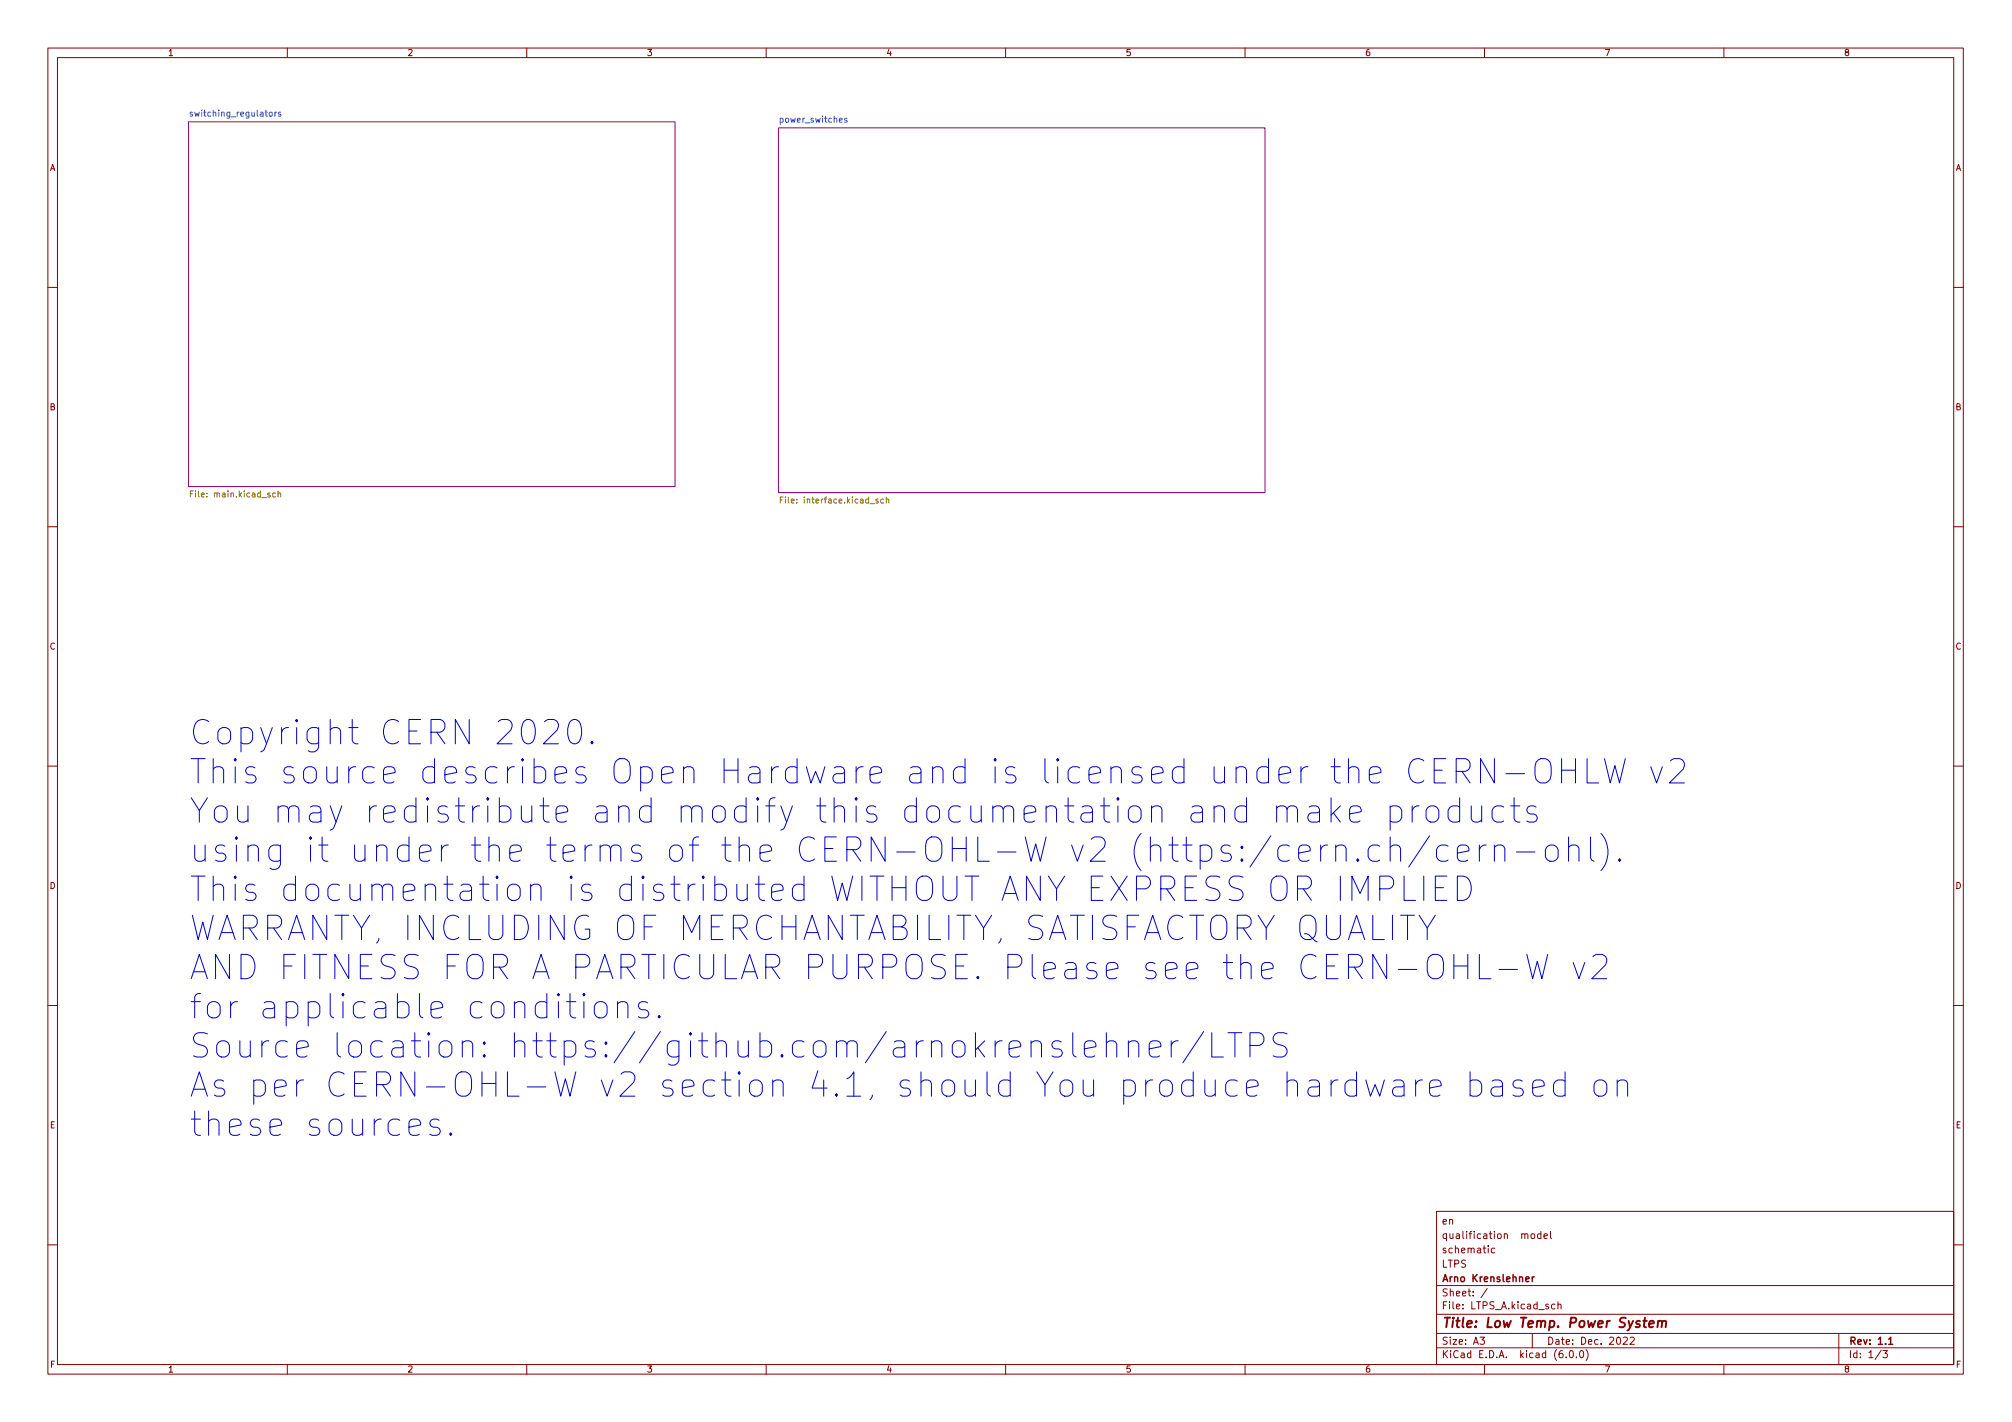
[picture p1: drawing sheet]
<svg xmlns="http://www.w3.org/2000/svg" width="420mm" height="297mm" viewBox="0 0 420 297" stroke-linecap="round" stroke-linejoin="round" font-family="sans-serif">
<g fill="none" stroke="#840000" stroke-width=".21">
<path d="M10 10h400v277h-400zM12 12h396v273h-396zM60 10v2M110 10v2M160 10v2M210 10v2M260 10v2M310 10v2M360 10v2M10 60h2M408 60h2M10 110h2"/>
<path d="M408 110h2M10 160h2M408 160h2M10 210h2M408 210h2M300 253h108v32h-108zM319.8 257.9l.2-.2 .4 .2 .1 .5-.2 .2-.3 .1-.2-.1zM321.8 257.8l-.4-.1-.3 .3 .1 .6h.6M321.8 257.2v1.5M322.4 258.2l.7-.1v-.3l-.5-.1-.2 .2 .1 .7h.6M323.8 257.2v1.3l.2 .2M10 260h2"/>
<path d="M300 278.5h108M300 274.5h108M300 268.5h108M309.1 279.3h.9l-.5 .6 .4 .1v.7l-.2 .1-.6-.1M310.6 269.1l-1.3 2M312.1 260.8l-.4-.1-.3 .3 .2 .6h.5M320 278.5v3M324.7 272.5l-.4-.1-.3 .3 .1 .6h.6M325.4 272.6l.2-.2 .3 .1 .1 .9M325.4 271.9v1.5M339 279.5l.6-.2 .3 .4-1 1.1h1M340.4 279.5l.6-.2 .3 .4-1 1.1h1"/>
<path d="M384 278.5v6.5M408 260h2M60 285v2M110 285v2M160 285v2M210 285v2M260 285v2M300 281.5h108M310 285v2M327.1 283.5v.1M327.9 282.2l.2-.1a.8 .8 0 0 1 .5 .8 .8 .8 0 0 1-.5 .7 1 1 0 0 1-.2-1.4zM329.2 283.5v.1"/>
<path d="M330.1 282.2l.1-.1a.8 .8 0 0 1 .5 .8 .8 .8 0 0 1-.5 .7 1 1 0 0 1-.1-1.4zM331.2 281.9a1.72 1.72 0 0 1 0 2.3M360 285v2M392.9 282l-1.3 2M393.2 282.1h.9l-.5 .6 .5 .1v.7l-.3 .1-.6-.1"/>
</g>
<path d="M320 266.7v1M320.4 266.7l-.4 .3M394.4 279.7l.4-.4v1.5M394.4 280.8h.9" fill="none" stroke="#840000" stroke-width=".3"/>
<path d="M343.1 275.9h.8M344.4 276.6l1-.2-.1-.4-.5-.1-.4 .3v.9h.8M346.3 276.1l.3-.2 .4 .1v1.2M346.3 275.9l-.2 1.3M347.1 276.2a.5 .5 0 0 1 .8-.2l-.1 1.2" fill="none" stroke="#840000" stroke-width=".4"/>
<g fill="#fff" stroke="#fff" stroke-width=".21">
<path d="M39.4 25.4h101.6v76.2h-101.6z"/>
<path d="M162.6 26.7h101.6v76.2h-101.6z"/>
</g>
<path d="M39.4 25.4h101.6v76.2h-101.6zM162.6 26.7h101.6v76.2h-101.6z" fill="none" stroke="#840084" stroke-width=".21"/>
<g fill="none" stroke="#008484" stroke-width=".21">
<path d="M40.2 23.5l-.3-.1-.2 .2 .1 .2 .4 .1v.3h-.5M40.7 23.4l.2 .9 .2-.6 .3 .6 .2-.9M42.1 23.4v.9M42.2 22.9l-.2 .2M42.5 23.4h.5M42.7 23v1.1l.3 .2M44 23.5l-.4-.1-.2 .3 .1 .5h.5M44.5 23.6l.5-.1 .1 .8M44.5 23v1.3M45.7 23v.1M45.7 23.4v.9M46.3 23.6l.5-.1v.8"/>
<path d="M46.3 23.4v.9M48 23.4v1.1l-.3 .2-.3-.1M48 23.5l-.4-.1-.2 .3 .1 .5h.5M48.3 24.4h.9M49.5 23.4v.9M49.9 23.4l-.4 .3M50.3 23.9l.6-.2-.1-.2-.3-.1-.2 .2v.6h.5M52 23.4v1.1l-.3 .2-.3-.1M52 23.5l-.4-.1-.2 .3 .1 .5h.5M52.6 23.4v.8h.5M53.1 23.4v.9M53.7 23v1.1l.2 .2"/>
<path d="M54.4 23.5h.5v.8M54.9 23.7l-.6 .3 .2 .3 .4-.1M55.4 23.4h.4M55.5 23v1.1l.3 .2M56.3 23.5l.3-.1 .3 .3v.3l-.3 .3-.4-.3zM57.4 23.4v.9M57.8 23.4l-.4 .3M58.6 23.5l-.3-.1-.2 .2 .1 .2 .4 .1v.3h-.5M176.9 24.8l-.4-.1-.1 .2v.2l.5 .1v.3h-.5"/>
</g>
<path d="M39.8 103.2h.4M40.4 102.5h-.6v1.3M57.5 103h-.3l-.3 .2 .1 .6h.5M58.1 103.1l.5-.1v.8M58.1 102.5v1.3M162.9 104.4h.5M163.5 103.8h-.6v1.3M184.5 104.3l-.3-.1-.3 .3 .1 .5h.5M185.1 104.4l.5-.1v.8M185.1 103.8v1.3" fill="none" stroke="#848400" stroke-width=".21"/>
<g fill="none" stroke="#0000c2" stroke-width=".21">
<path d="M113.7 150.8l.7-.5h1.2a1.38 1.38 0 0 1 .8 2.2l-2.9 2.9h3.1M119 150.8a1.21 1.21 0 0 1 1.3-.5 1.21 1.21 0 0 1 .9 1 4 4 0 0 1-.5 3.8 1.21 1.21 0 0 1-1.9-.7 4.3 4.3 0 0 1 .2-3.6zM123.6 154.9l.3 .2-.3 .3-.2-.3 .2-.2v.5M301.9 158.5h-2.4v5h2.4M312.1 158.5v5l-2.9-5v5M321.3 158.7a1.69 1.69 0 0 1 1.7-.1 1.69 1.69 0 0 1 .9 1.6v1.7a1.69 1.69 0 0 1-1.7 1.7 1.69 1.69 0 0 1-1.7-1.7v-1.7l.3-1zM326.1 158.5v5M329 158.5v5M331.4 158.5v5h2.4M335.1 158.5l1.2 5 .9-3.6 1 3.6 1.2-5M348.8 159l.8-.5h1.2a1.38 1.38 0 0 1 .7 2.1l-2.9 2.9h3.1M266.6 168.8a1.26 1.26 0 0 1 2.2 .3v2.6"/>
<path d="M266.6 168.3v3.4M268.8 169.1l.2-.5 .5-.3h.7l.5 .3 .2 .5v2.6M271.2 178.2l2.4-.5v-.5l-.2-.4-.5-.3h-1l-.5 .3-.2 .4v2l.2 .5 .5 .2h1l.5-.2M273.4 168.6l.5-.3h.9l.5 .3 .2 .5v2.6M275.5 169.6l-.4 .2h-1.2a1 1 0 0 0-.8 1 1 1 0 0 0 .8 .9h1.2l.4-.2M275.8 176.5v3.4M277.2 176.5a1.29 1.29 0 0 0-1.4 1M278 166.6v5.1M278.4 169.8l1.5 1.9M278.9 177a1.26 1.26 0 0 1 2.2 .2v2.7M278.9 176.5v3.4M279.9 168.3l-1.9 2"/>
<path d="M281.8 170l2.5-.4v-.5l-.3-.5-.5-.3h-.9l-.5 .3-.3 .5v1.9l.3 .5 .5 .2h.9l.5-.2M283.5 179.4l.3 .3-.3 .2-.2-.2 .2-.3v.5M288.1 176.8l-.5-.3h-.9l-.5 .3-.5 .7v1.4l.5 .8 .5 .2h.9l.5-.2M290.3 168.6l.5-.3h1l.4 .3 .5 .7v1.5l-.5 .7-.4 .2h-1l-.5-.2M290.3 177a1.26 1.26 0 0 1 2.2 .2v2.7M290.3 168.3v5.1M290.3 174.8v5.1M294.9 168.3v3.4M296.3 168.3a1.3 1.3 0 0 0-1.4 1M298 168.8a1.38 1.38 0 0 1 1.4-.5 1.38 1.38 0 0 1 1.1 1v1.5a1.38 1.38 0 0 1-1.4 1 1.38 1.38 0 0 1-1.3-1v-1.5zM298.5 174.6l-4.3 6.5M299.5 160.9h1.7"/>
<path d="M302.4 176.8l-.5-.3h-1l-.4 .3-.5 .7v1.4l.5 .8 .4 .2h1l.5-.2M304.1 161.1h1.9a1.38 1.38 0 0 0 1-1.3 1.38 1.38 0 0 0-1-1.3h-1.9v5M304.3 178.2l2.5-.5v-.5l-.3-.4-.5-.3h-.9l-.5 .3-.3 .4v2l.3 .5 .5 .2h.9l.5-.2M304.8 168.6l-.5-.3h-.9l-.5 .3-.5 .7v1.5l.5 .7 .5 .2h.9l.5-.2M304.8 166.6v5.1M305.3 161.1l1.7 2.4M307.2 168.3v2.7l.3 .5a1.38 1.38 0 0 0 1.9-.3M308.9 176.5v3.4M309.4 168.3v3.4M310.4 176.5a1.3 1.3 0 0 0-1.5 1M312.1 177a1.26 1.26 0 0 1 2.1 .2v2.7M312.1 176.5v3.4"/>
<path d="M314 168.6l-.5-.3h-.9l-.5 .3-.5 .7v1.5l.5 .7 .5 .2h.9l.5-.2M314.5 161.6h3.9M315.5 168.3h1.9M316.2 166.6v4.4l.2 .5 .5 .2h.5M316.7 178h3.8M320.8 168.6l-.5-.3h-.7l-.5 .3-.3 .5 .3 .7 1.7 .5 .2 .5-.2 .7-.5 .2h-1l-.5-.2M323.2 176.8a1.38 1.38 0 0 1 2.2 .7v1.4a1.38 1.38 0 0 1-1.4 1.1 1.38 1.38 0 0 1-1.3-1.1v-1.4zM326.1 160.9h2.9M327.6 177a1.26 1.26 0 0 1 2.1 .2v2.7M327.6 174.8v5.1M332.2 174.8v4.4l.2 .5 .5 .2M334.3 174.1a5.8 5.8 0 0 1 0 7.7"/>
<path d="M338.2 179.4l.2 .3-.2 .2-.2-.2 .2-.3v.5M344.7 160.2l1.2 3.3 1.2-3.3M279.9 183v5.1M282.3 188.1v-5.1l1.7 3.6 1.7-3.6v5.1M288.1 185.7h2a1.38 1.38 0 0 0 1-1.4 1.38 1.38 0 0 0-1-1.3h-2v5.1M293.2 183v5.1h2.4M296.3 191.2l1.7 2.6 1.7-2.6M297.3 183v5.1M298 193.8v2.5M299.7 185.4h1.7M302.2 183h-2.5v5.1h2.5M303.6 199.4v5"/>
<path d="M304.3 183h1.2a2.32 2.32 0 0 1 1.7 2.9 2.22 2.22 0 0 1-2.9 2.2zM306.5 199.4v5M308.9 199.4v5h2.4M318.8 199.4l1.3 5 .9-3.6 1 3.6 1.2-5M332.6 199.8l.8-.4h1.2a1.38 1.38 0 0 1 .7 2.1l-2.9 2.9h3.1M118.3 209.2h1.9M119 207.5v4.4l.3 .5 .5 .2h.4M121.9 207.5l-.2 .3 .2 .2 .3-.2-.3-.3v.5M121.9 209.2v3.4M124.4 209.7a1.38 1.38 0 0 1 1.3-.5 1.38 1.38 0 0 1 1.1 1v1.5a1.38 1.38 0 0 1-1.4 1 1.38 1.38 0 0 1-1.3-1v-1.5zM129 209.7a1.26 1.26 0 0 1 2.1 .3v2.6M129 209.2v3.4"/>
<path d="M135.2 209.5l-.4-.3h-.8l-.5 .3-.2 .5 .2 .7 1.7 .5 .3 .5-.3 .7-.4 .2h-1l-.5-.2M137.7 212.1l.2 .3-.2 .2-.3-.2 .3-.3v.5M224 215.7v4.4l.3 .5 .4 .2M226.4 219.1l2.5-.5v-.5l-.3-.4-.5-.3h-.9l-.5 .3-.3 .4v2l.3 .5 .5 .2h.9l.5-.2M231 217.9a1.26 1.26 0 0 1 2.2 .2v2.7M231 215.7v5.1M235.6 217.9a1.26 1.26 0 0 1 2.2 .2v2.7M235.6 217.4v3.4M240 219.1l2.4-.5v-.5l-.2-.4-.5-.3h-1l-.5 .3-.2 .4v2l.2 .5 .5 .2h1l.5-.2M244.6 217.4v3.4M246 217.4a1.3 1.3 0 0 0-1.4 1M251.4 215.5l-4.4 6.5"/>
<path d="M253 215.7v5.1h2.5M256.4 215.7h2.9M257.9 215.7v5.1M261 218.4h2a1.38 1.38 0 0 0 1-1.3 1.38 1.38 0 0 0-1-1.4h-2v5.1M268.8 216l-.8-.3h-1.2a1.23 1.23 0 0 0-1 1.2 1.23 1.23 0 0 0 1 1.2 1.86 1.86 0 0 1 2 1.2 1.3 1.3 0 0 1-1 1.5h-1.2l-.7-.2M303.6 201.8h2.9M313 202.5h3.9M328.5 201.1l1.2 3.3 1.2-3.3M85.4 235.5l2.4-.5v-.5l-.2-.5-.5-.2h-1l-.4 .2-.3 .5v1.9l.3 .5 .4 .3h1l.5-.3M91.7 234l-.5-.2h-.7l-.5 .2-.2 .5 .2 .7 1.7 .5 .2 .5-.2 .7-.5 .3h-1l-.4-.3M94.1 236.7l.3 .2-.3 .3-.2-.3 .2-.2v.5M285.2 225.6l1 3.4 1-2.4 .9 2.4 1-3.4"/>
<path d="M291 225.8l.5-.2h1l.5 .2 .2 .5v2.7M293.2 226.8l-.5 .2h-1.2a1 1 0 0 0-.7 1 1 1 0 0 0 .7 1h1.2l.5-.3M295.6 225.6v3.4M297.1 225.6a1.3 1.3 0 0 0-1.5 1M298.5 227.3l2.4-.5v-.5l-.2-.5-.5-.2h-.9l-.5 .2-.3 .5v2l.3 .4 .5 .3h.9l.5-.3M307 225.8l.5-.2h.9l.5 .2 .5 .8v1.4l-.5 .7-.5 .3h-.9l-.5-.3M307 223.9v5.1M311.6 225.8l.5-.2h.9l.5 .2 .3 .5v2.7M313.8 226.8l-.5 .2h-1.2a1 1 0 0 0-.8 1 1 1 0 0 0 .8 1h1.2l.5-.3M317.9 225.8l-.5-.2h-.7l-.5 .2-.3 .5 .3 .7 1.7 .5 .2 .5-.2 .7-.5 .3h-1l-.5-.3M320.1 227.3l2.4-.5v-.5l-.3-.5-.5-.2h-.9l-.5 .2-.2 .5v2l.2 .4 .5 .3h.9l.5-.3M326.8 225.8l-.5-.2h-.9l-.5 .2-.5 .8v1.4l.5 .7 .5 .3h.9l.5-.3"/>
<path d="M326.8 223.9v5.1M333.4 225.8a1.38 1.38 0 0 1 2.1 .8v1.4a1.38 1.38 0 0 1-1.3 1 1.38 1.38 0 0 1-1.3-1v-1.4zM337.7 226.1a1.26 1.26 0 0 1 2.2 .2v2.7M337.7 225.6v3.4"/>
</g>
<g font-size="7.1" fill="#0000c2">
<text x="39.4" y="155.6">Copyright CERN 2020.</text>
<text x="39.4" y="163.8">This source describes Open Hardware and is licensed under the CERN-OHLW v2</text>
<text x="39.4" y="172">You may redistribute and modify this documentation and make products</text>
<text x="39.4" y="180.1">using it under the terms of the CERN-OHL-W v2 (https:/cern.ch/cern-ohl).</text>
<text x="39.4" y="188.3">This documentation is distributed WITHOUT ANY EXPRESS OR IMPLIED</text>
<text x="39.4" y="196.5">WARRANTY, INCLUDING OF MERCHANTABILITY, SATISFACTORY QUALITY</text>
<text x="39.4" y="204.7">AND FITNESS FOR A PARTICULAR PURPOSE. Please see the CERN-OHL-W v2</text>
<text x="39.4" y="212.9">for applicable conditions.</text>
<text x="39.4" y="221">Source location: https://github.com/arnokrenslehner/LTPS</text>
<text x="39.4" y="229.2">As per CERN-OHL-W v2 section 4.1, should You produce hardware based on</text>
<text x="39.4" y="237.4">these sources.</text>
</g>
<text font-size="2.8" fill="#840000" x="301" y="277.3">Title: Low Temp. Power System</text>
<g font-size="2.1" fill="#840000">
<text x="301" y="255.8">en</text>
<text x="301" y="261.8">schematic</text>
<text x="301" y="258.8">qualification model</text>
<text x="301" y="267.8">Arno Krenslehner</text>
<text x="301" y="264.8">LTPS</text>
<text x="301" y="273.5">File: LTPS_A.kicad_sch</text>
<text x="301" y="270.8">Sheet: /</text>
<text x="301" y="280.9">Size: A3</text>
<text x="323" y="280.9">Date: Dec. 2022</text>
<text x="386" y="280.9">Rev: 1.1</text>
<text x="301" y="283.7">KiCad E.D.A. kicad (6.0.0)</text>
<text x="386" y="283.7">Id: 1/3</text>
</g>
<g font-size="1.8" fill="#840000">
<text x="35" y="11.7">1</text>
<text x="85" y="11.7">2</text>
<text x="135" y="11.7">3</text>
<text x="185" y="11.7">4</text>
<text x="235" y="11.7">5</text>
<text x="285" y="11.7">6</text>
<text x="335" y="11.7">7</text>
<text x="385" y="11.7">8</text>
<text x="10.3" y="35.7">A</text>
<text x="408.3" y="35.7">A</text>
<text x="10.3" y="85.7">B</text>
<text x="408.3" y="85.7">B</text>
<text x="10.3" y="135.7">C</text>
<text x="408.3" y="135.7">C</text>
<text x="10.3" y="185.7">D</text>
<text x="408.3" y="185.7">D</text>
<text x="10.4" y="235.7">E</text>
<text x="408.4" y="235.7">E</text>
<text x="10.4" y="285.7">F</text>
<text x="35" y="286.7">1</text>
<text x="85" y="286.7">2</text>
<text x="135" y="286.7">3</text>
<text x="185" y="286.7">4</text>
<text x="235" y="286.7">5</text>
<text x="285" y="286.7">6</text>
<text x="335" y="286.7">7</text>
<text x="385" y="286.7">8</text>
<text x="408.4" y="285.7">F</text>
</g>
<text font-size="1.8" fill="#008484" x="163.1" y="25.6">power_switches</text>
<g font-size="1.8" fill="#848400">
<text x="40.5" y="103.9">File: main.kicad_sch</text>
<text x="164" y="105.1">File: interface.kicad_sch</text>
</g>
</svg>
